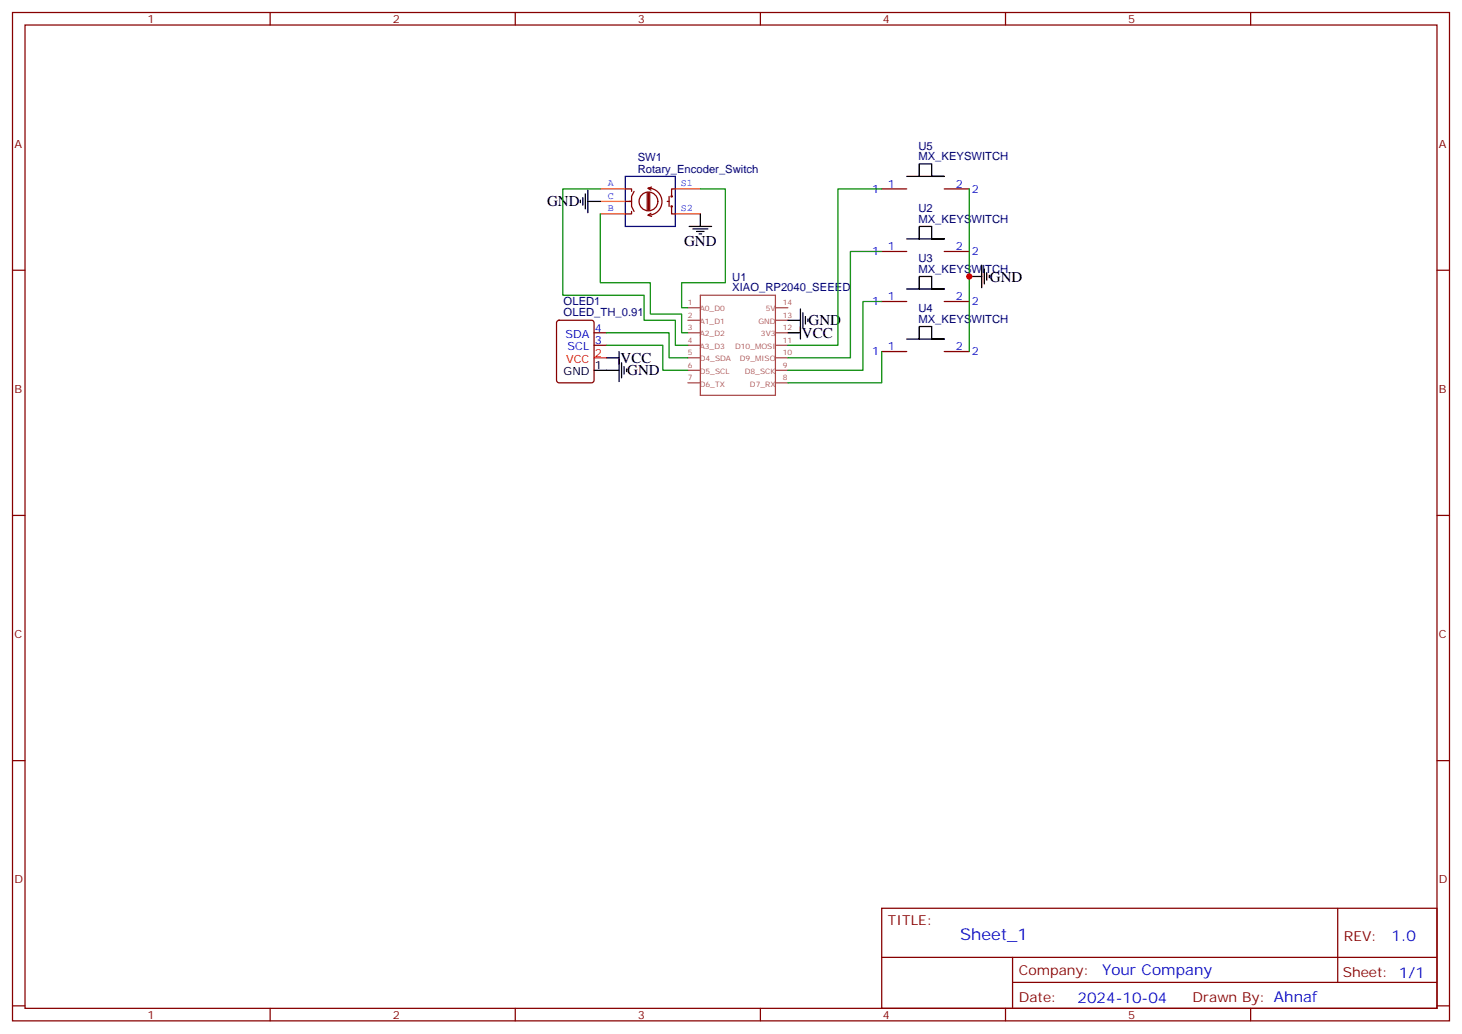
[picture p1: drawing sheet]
<svg xmlns="http://www.w3.org/2000/svg" width="412mm" height="292mm" viewBox="0 0 412 292" stroke-linecap="round" stroke-linejoin="round" font-family="sans-serif">
<g fill="none" stroke="#870000" stroke-width=".35">
<path d="M3.5 3.5h405.4v284.4h-405.4zM7.1 7.1h398.2v277.2h-398.2zM76.2 3.5v3.6M145.3 3.5v3.6M214.5 3.5v3.6M283.6 3.5v3.6M352.8 3.5v3.6M248.7 53.3h7.1M266.3 53.3h7.1M3.5 76.2h3.6M248.7 70.9h7.1M266.3 70.9h7.1"/>
<path d="M405.3 76.2h3.6M157.2 90.5l.5-.2h9.2l.6 .4 .1 16.5-.5 .7-9.4 .1-.7-.5v-16.5zM167.6 97.4h3.5M167.6 93.8h3.5M248.7 85h7.1M248.7 99.1h7.1M266.3 85h7.1M266.3 99.1h7.1M3.5 145.3h3.6M405.3 145.3h3.6M3.5 214.5h3.6M405.3 214.5h3.6"/>
<path d="M248.7 256.1h156.6v28.2h-156.6zM377.3 256.1v20.9M248.7 270h156.5M285.6 277h119.6M285.6 270v14.1M3.5 283.6h3.6M76.2 284.3v3.6M145.3 284.3v3.6M214.5 284.3v3.6M283.6 284.3v3.6M352.8 284.3v3.6M405.3 283.6h3.6"/>
</g>
<g fill="none" stroke="#a64a4a" stroke-width=".35">
<path d="M194 86.8h3.5M194 90.3h3.5M194 93.8h3.5M194 97.4h3.5M197.6 83.3h21.1v28.2h-21.1zM218.8 86.8h3.4M218.8 90.3h3.4M218.8 93.8h3.4M218.8 97.4h3.4M194 100.9h3.5M194 104.4h3.5M194 108h3.5"/>
<path d="M218.8 100.9h3.4M218.8 104.4h3.4M218.8 108h3.4"/>
</g>
<g fill="none" stroke="#000" stroke-width=".35">
<path d="M255.8 49.7h10.5h-3.5v-3.5h-3.5v3.5M255.8 67.4h10.5h-3.5v-3.5h-3.5v3.5M174.6 99.1v8.5M222.2 93.8h3.6M222.2 90.3h3.6M225.8 87.1v8.5M226.5 88.2v4.2M227.2 89.3v2.1M227.9 90v.7M255.8 81.5h10.5h-3.5v-3.5h-3.5v3.5M255.8 95.6h10.5h-3.5v-3.5h-3.5v3.5M167.6 104.4h7"/>
<path d="M171.1 100.9h3.5M175.3 102.3v4.2M176 103.4v2.1M176.7 104.1v.7"/>
</g>
<path d="M167.6 100.9h3.5" fill="none" stroke="#f00" stroke-width=".35"/>
<path d="M248.7 53.3h-12.3v44.1h-14.2M248.7 70.9h-8.8v30h-17.7M171.1 93.8h17.6v7.1h5.3M171.1 97.4h15.9v7h7M248.7 85h-5.3v19.4h-21.2M248.7 99.1v8.9h-26.5" fill="none" stroke="#008700" stroke-width=".35"/>
<circle cx="178.2" cy="56.8" r=".35" fill="#850000" stroke="#850000" stroke-width=".35"/>
<path d="M176.4 49.7h14.1v14.2h-14.1z" fill="#fff" stroke="#006" stroke-width=".35"/>
<path d="M169.3 53.3h7.1M169.3 56.8h7.1M190.5 53.3h7.1M169.3 60.3h7.1M190.5 60.3h7.1" fill="none" stroke="#f60" stroke-width=".35"/>
<g fill="none" stroke="#850000" stroke-width=".35">
<path d="M176.4 53.3h1.8v.7M176.4 56.8h1.8v1.4l.7 1.4M178.2 59.6v.7h-1.8M178.9 54l-.7 1.4v1.4h-.8M182.6 54.3v5M182.9 53.1a3.8 3.8 0 0 1 3.8 3.8 3.8 3.8 0 0 1-3.8 3.8M182.9 54.3v5M183.3 54.3v5M183.8 52.7l-1.1 .4 .9 .5M185.6 56.8a2.65 2.65 0 0 0-3.8-2.4 2.65 2.65 0 0 0-.5 4.5 2.65 2.65 0 0 0 4.2-1.5l.1-.6M188.2 56.8h.5M188.7 55.4v2.8"/>
<path d="M189.4 58.2v2.1h1.1M189.6 58.2l-.2-.2-.1 .2 .1 .2 .2-.2M189.6 55.4l-.2-.2-.1 .2 .1 .2 .2-.2M190.5 53.3h-1.1v2.1M183.6 60.1l-.9 .6 1.1 .3"/>
</g>
<g fill="none" stroke="#000" stroke-width=".35">
<path d="M163.7 56.4v.8M164.4 55.7v2.2M165.1 54.7v4.2M165.8 56.8h3.5M165.8 53.6v6.4M194.4 63.9h6.3M195.4 64.6h4.3M196.5 65.3h2.1M197.2 66h.7M197.6 60.3v3.6M273.4 78h3.5M276.9 74.8v6.3"/>
<path d="M277.6 75.8v4.3M278.3 76.9v2.1M279 77.6v.7"/>
</g>
<path d="M169.3 53.3h-10.6v30h23v7h8.8v7.1h3.5M197.6 53.3h7v26.4h-12.3v7.1h1.7M273.4 53.3v45.8M169.3 60.3v19.4h14.1v8.8h8.9v5.3h1.7" fill="none" stroke="#008700" stroke-width=".35"/>
<circle cx="273.4" cy="78" r=".88" fill="#c00"/>
<text font-size="4.6" fill="#00f" x="270.8" y="265.1">Sheet_1</text>
<g font-size="4.2">
<text x="154.3" y="58.2">GND</text>
<text x="193" y="69.5">GND</text>
<text x="279.2" y="79.4">GND</text>
<text x="226.2" y="95.2">VCC</text>
<text x="228.1" y="91.7">GND</text>
<text x="175.1" y="102.3">VCC</text>
<text x="176.9" y="105.9">GND</text>
</g>
<g font-size="4.2" fill="#00f">
<text x="392.5" y="265.4">1.0</text>
<text x="310.9" y="274.9">Your Company</text>
<text x="304" y="282.7">2024-10-04</text>
</g>
<g font-size="3.9" fill="#800">
<text x="250.5" y="260.7">TITLE:</text>
<text x="379.1" y="265.4">REV:</text>
<text x="287.4" y="274.9">Company:</text>
<text x="378.7" y="275.5">Sheet: 1/1</text>
<text x="287.4" y="282.6">Date:</text>
<text x="336.4" y="282.7">Drawn By: Ahnaf</text>
</g>
<g font-size="3.2" fill="#800">
<text x="41.6" y="6.5">1</text>
<text x="110.8" y="6.5">2</text>
<text x="179.9" y="6.5">3</text>
<text x="249.1" y="6.5">4</text>
<text x="318.2" y="6.5">5</text>
<text x="4.1" y="41.6">A</text>
<text x="405.9" y="41.6">A</text>
<text x="4.1" y="110.8">B</text>
<text x="405.9" y="110.8">B</text>
<text x="4.1" y="179.9">C</text>
<text x="405.9" y="179.9">C</text>
<text x="4.1" y="249.1">D</text>
<text x="405.9" y="249.1">D</text>
<text x="41.6" y="287.3">1</text>
<text x="110.8" y="287.3">2</text>
<text x="179.9" y="287.3">3</text>
<text x="249.1" y="287.3">4</text>
<text x="318.2" y="287.3">5</text>
</g>
<g font-size="3.2" fill="#000080">
<text x="179.9" y="45.5">SW1</text>
<text x="259.1" y="45.2">MX_KEYSWITCH</text>
<text x="259.1" y="42.2">U5</text>
<text x="179.9" y="48.7">Rotary_Encoder_Switch</text>
<text x="259.1" y="59.9">U2</text>
<text x="259.1" y="62.8">MX_KEYSWITCH</text>
<text x="259.1" y="76.9">MX_KEYSWITCH</text>
<text x="259.1" y="74">U3</text>
<text x="206.5" y="82.2">XIAO_RP2040_SEEED</text>
<text x="206.5" y="79.3">U1</text>
<text x="159" y="89.2">OLED_TH_0.91</text>
<text x="159" y="85.9">OLED1</text>
<text x="259.1" y="88.1">U4</text>
<text x="259.1" y="91">MX_KEYSWITCH</text>
</g>
<g font-size="3.2" fill="#00f">
<text x="250.5" y="52.9">1</text>
<text x="269.6" y="52.9">2</text>
<text x="246" y="54.3">1</text>
<text x="274.1" y="54.3">2</text>
<text x="246" y="72">1</text>
<text x="250.5" y="70.6">1</text>
<text x="269.6" y="70.6">2</text>
<text x="274.1" y="72">2</text>
<text x="246" y="86.1">1</text>
<text x="250.5" y="84.7">1</text>
<text x="269.6" y="84.7">2</text>
<text x="274.1" y="86.1">2</text>
<text x="159.5" y="95.2">SDA</text>
<text x="167.7" y="93.5">4</text>
<text x="160.1" y="98.8">SCL</text>
<text x="167.7" y="97">3</text>
<text x="246" y="100.2">1</text>
<text x="250.5" y="98.8">1</text>
<text x="269.6" y="98.8">2</text>
<text x="274.1" y="100.2">2</text>
</g>
<g font-size="3.2" fill="#f00">
<text x="167.7" y="100.5">2</text>
<text x="159.7" y="102.3">VCC</text>
</g>
<g font-size="3.2">
<text x="159" y="105.8">GND</text>
<text x="167.7" y="104.1">1</text>
</g>
<g font-size="2.8" fill="#06f">
<text x="171.4" y="52.5">A</text>
<text x="192.1" y="52.5">S1</text>
<text x="171.4" y="59.6">B</text>
<text x="171.4" y="56.1">C</text>
<text x="192.1" y="59.6">S2</text>
</g>
<g font-size="2.1" fill="#a54b4b">
<text x="194" y="89.6">2</text>
<text x="194" y="86.1">1</text>
<text x="197.4" y="87.8">A0_D0</text>
<text x="216" y="87.8">5V</text>
<text x="220.8" y="86.1">14</text>
<text x="220.8" y="89.6">13</text>
<text x="194" y="93.1">3</text>
<text x="197.4" y="94.9">A2_D2</text>
<text x="197.4" y="91.4">A1_D1</text>
<text x="213.9" y="91.4">GND</text>
<text x="214.6" y="94.9">3V3</text>
<text x="220.8" y="93.1">12</text>
<text x="194" y="100.2">5</text>
<text x="194" y="96.7">4</text>
<text x="197.4" y="101.9">D4_SDA</text>
<text x="197.4" y="98.4">A3_D3</text>
<text x="207.3" y="98.4">D10_MOSI</text>
<text x="208.7" y="101.9">D9_MISO</text>
<text x="220.8" y="96.7">11</text>
<text x="220.8" y="100.2">10</text>
<text x="194" y="107.3">7</text>
<text x="194" y="103.7">6</text>
<text x="197.4" y="105.5">D5_SCL</text>
<text x="210.1" y="105.5">D8_SCK</text>
<text x="220.8" y="103.7">9</text>
<text x="220.8" y="107.3">8</text>
<text x="197.4" y="109">D6_TX</text>
<text x="211.5" y="109">D7_RX</text>
</g>
</svg>
